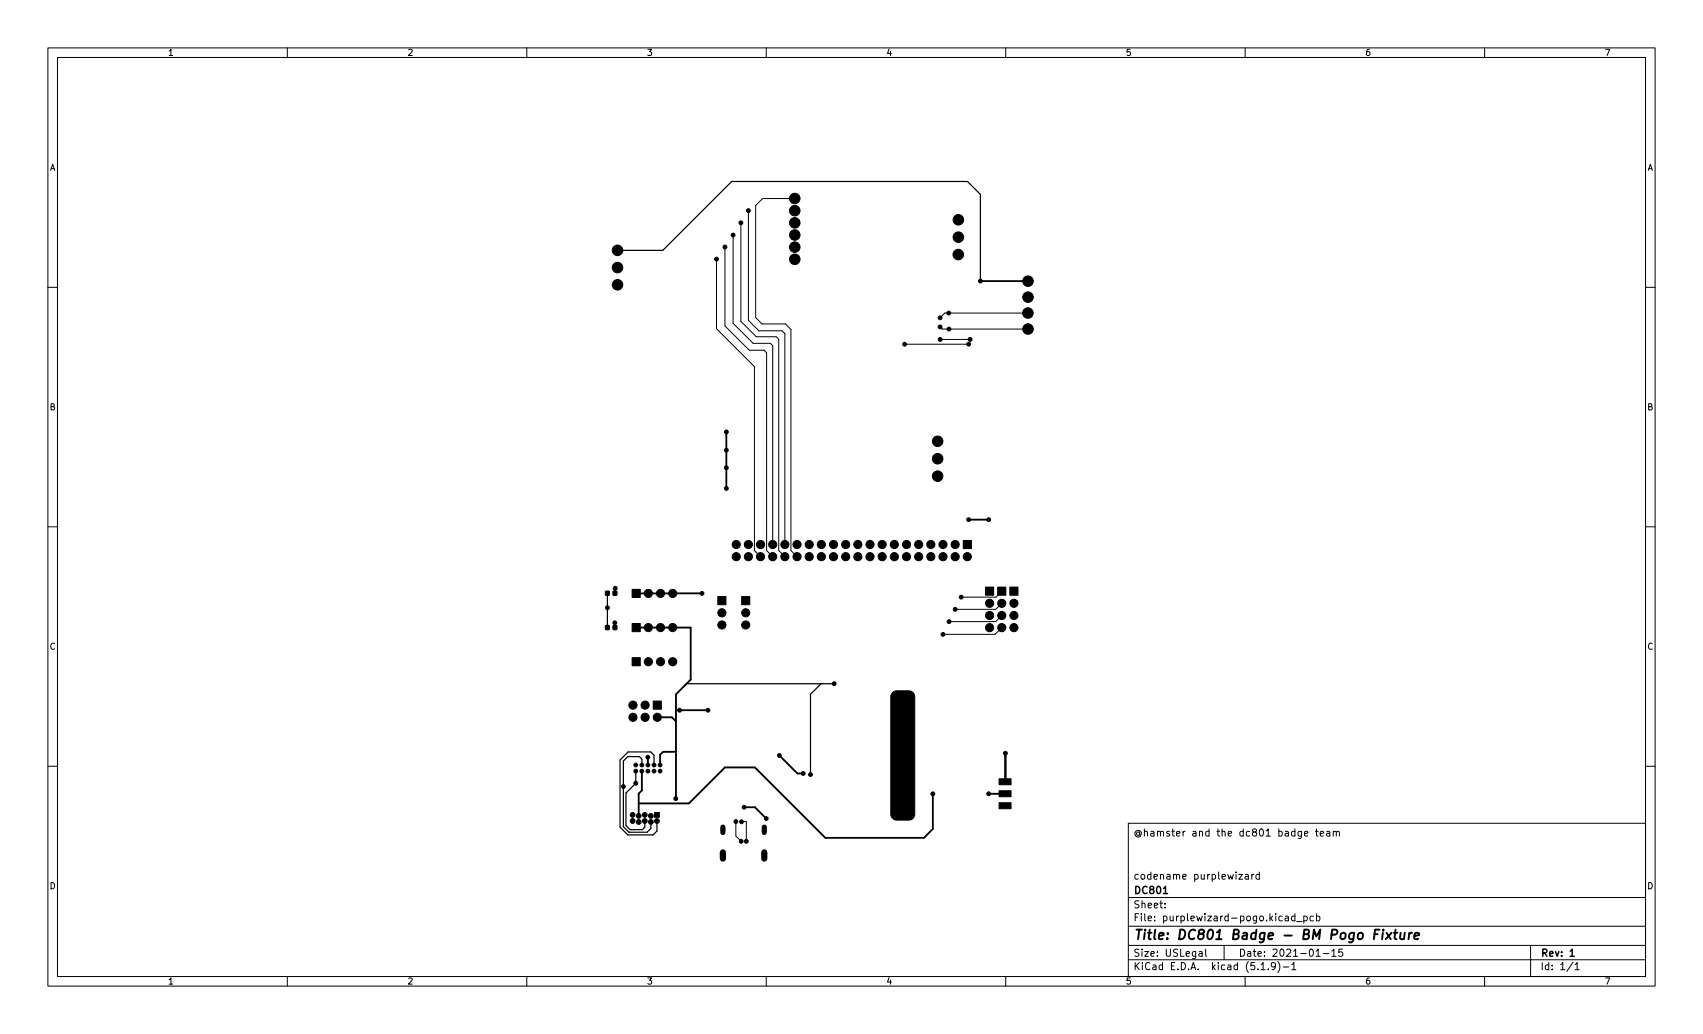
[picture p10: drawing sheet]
<svg xmlns="http://www.w3.org/2000/svg" width="356mm" height="216mm" viewBox="0 0 356 216" stroke-linecap="round" stroke-linejoin="round" font-family="sans-serif">
<g fill="none" stroke="#000" stroke-width=".21">
<path d="M10 10h335.6v195.9h-335.6zM12 12h331.6v191.9h-331.6zM60 10v2M110 10v2M160 10v2M210 10v2M260 10v2M310 10v2M10 60h2M149.6 54.1v14.5l7.9 8v38.4l1.3 1.2M151.4 51.6v16.5l5 5h3.1l.6 .6v41.3l1.2 1.2M153.1 49.1v18.4l4.2 4.2h3.6l.4 .5v41.5"/>
<path d="M154.7 46.5v20.6l3.2 3.2h4.2l.5 .5v44.2l1.3 1.2M156.3 44v22.9l2.2 2.2h4.8l.6 .6v44M166 41.5h-6.8l-1.4 1.4v23.4l1.3 1.3h4.9l1.2 1.2v46.2l1.2 1.2v-.5M343.6 60h2M196.3 68.3l.4 .4h18M202.3 71.9h-13.4M202.6 70.9h-6.3M214.6 65.4h-17.3l-1 1M10 110h2M343.6 110h2M209.2 131.1l-1.4 1.4h-10.9M209.2 128.5l-1.3 1.3h-9.7"/>
<path d="M209.2 126l-1.3 1.2h-8.5M209.2 123.4l-1.2 1.3h-7.3M10 160h2M343.6 160h2M153.7 171.5v3.1l1.1 1.1M154.8 171.6h1v4.1M235.6 171.9h108v32h-108zM272.4 174.1l.7-.2-.1-.3h-.4l-.2 .2 .1 .7h.5M274.7 173.6h.5M274.9 173.1v1.3l.3 .2M275.7 174.1l.7-.2-.1-.3h-.4l-.2 .2v.7h.6M277 173.6h.6l.1 1"/>
<path d="M277.7 173.9l-.5 .1-.2 .2 .2 .4 .5-.1M278.4 173.7l.2-.1h.4v1M278.4 173.6v1M279 173.8l.2-.2h.4l.1 1M235.6 197.4h108M235.6 193.4h108M235.6 187.4h108M243.2 189.4v.2M243.2 188.7v.1M250.4 198.7h.6v1M251 199l-.5 .1-.2 .2 .2 .4 .5-.1M251.7 198.2v1.3l.3 .2"/>
<path d="M255.6 197.4v3M258.7 182.6h.8l-.8 1h.8M260 182.6h.6l.1 1M260.7 182.9l-.5 .1-.2 .2 .2 .4 .5-.1M261.4 182.6v1M261.8 182.6l-.4 .3M263 182.6h-.5l-.3 .3 .2 .6h.6M263 182.1v1.5M268.4 191.4h.6v.9M269 191.6l-.5 .1-.2 .2 .2 .4 .5-.1M270.4 191.4l-.4-.1-.3 .3 .1 .6h.6M270.4 190.8v1.5"/>
<path d="M270.7 192.4h1.2M272.2 191.4l.5-.1 .3 .3-.2 .6h-.6M272.2 191.3v1.5M274.2 191.4l-.4-.1-.3 .3 .2 .6h.5M274.8 199.7h.9M274.9 191.4l.4-.1 .3 .3-.1 .6h-.6M274.9 190.8v1.5M276.3 199.1h1.2M278.1 198.6l.4-.4v1.5M278.1 199.7h.9M280.3 198.2h-.7l-.1 .7 .2-.2 .5 .1 .2 .2-.1 .5-.2 .2-.6-.2M319.6 197.4v6.5"/>
<path d="M60 203.9v2M110 203.9v2M160 203.9v2M210 203.9v2M235.6 200.4h108M260 203.9v2M263.3 201.4l.4-.4v1.5M263.3 202.5h.9M264.8 202.3v.2M266.3 201.6l-.3 .3-.4-.1-.1-.2 .1-.6h.4l.2 .1a.99 .99 0 0 1-.3 1.4h-.3M266.8 200.8a1.72 1.72 0 0 1 0 2.2M268 201.9h1.1"/>
<path d="M269.7 201.4l.5-.4v1.5M269.7 202.5h.9M310 203.9v2M328.5 200.9l-1.3 1.9M328.9 201.4l.4-.4v1.5M328.9 202.5h.8"/>
</g>
<path d="M242.9 186.6h.9M327.9 198.6l.4-.4v1.5M327.9 199.7h.8" fill="none" stroke="#000" stroke-width=".3"/>
<g fill="none" stroke="#000" stroke-width=".4">
<path d="M287 195.1h.7M288.1 194.1h-1l-.2 2M288.8 194.8l-.2 1.3M288.8 194.1v.2M289.5 194.8l.9 1.3M290.6 194.8l-1.3 1.3M291 194.8h.8M291.4 194.1l-.2 1.7 .1 .2 .3 .1M292.5 194.8l-.1 1.2 .5 .1 .3-.2M293.3 194.8l-.1 1.3M294.3 194.8l-.2 1.3M294.8 194.8l-.3 .1-.3 .3"/>
<path d="M295.3 195.4l1-.2v-.3h-.8l-.2 .9 .2 .3 .6-.1"/>
</g>
<g fill="#000" stroke="#000" stroke-width=".21">
<path d="M201.1 112.8h1.7v1.7h-1.7zM126.5 130.6h.7v.9l-.8-.1zM126.5 123.5h.7v.8h-.8zM128 130.6h.8v.9l-.8-.1zM128 123.5h.8v.8h-.8zM132 137.3h1.7v1.7h-1.7zM132 130.2h1.7v1.7h-1.7zM132 123.1h1.7v1.7h-1.7zM149.9 124.6h1.7v1.7h-1.7zM154.9 124.6h1.7v1.7h-1.7zM205.8 122.6h1.7v1.7h-1.7zM208.3 122.6h1.7v1.7h-1.7z"/>
<path d="M210.9 122.6h1.7v1.7h-1.7zM136.4 146.4h1.7v1.7h-1.7zM186.4 144.6l.7-.4h2.7a1.25 1.25 0 0 1 1.2 1.3v24.5a1.25 1.25 0 0 1-1.2 1.2h-2.5a1.25 1.25 0 0 1-1.3-1.2v-24.5zM136.7 169.7h1v1h-1zM208.6 162.6h2.5v1.3h-2.5zM208.6 165.1h2.5v1.3h-2.5zM208.6 167.6h2.5v1.3h-2.5z"/>
<circle cx="128.9" cy="52.3" r="1.1"/>
<circle cx="128.9" cy="59.5" r="1.1"/>
<circle cx="128.9" cy="55.9" r="1.1"/>
<circle cx="149.6" cy="54.1" r=".4"/>
<circle cx="151.4" cy="51.6" r=".4"/>
<circle cx="153.1" cy="49.1" r=".4"/>
<circle cx="154.7" cy="46.5" r=".4"/>
<circle cx="156.3" cy="44" r=".4"/>
<circle cx="166" cy="46.5" r="1.1"/>
<circle cx="166" cy="44" r="1.1"/>
<circle cx="166" cy="54.1" r="1.1"/>
<circle cx="166" cy="51.6" r="1.1"/>
<circle cx="166" cy="49.1" r="1.1"/>
<circle cx="166" cy="41.5" r="1.1"/>
<circle cx="200.1" cy="53.2" r="1.1"/>
<circle cx="200.1" cy="45.9" r="1.1"/>
<circle cx="200.1" cy="49.5" r="1.1"/>
<circle cx="204.7" cy="58.7" r=".4"/>
<circle cx="214.7" cy="58.7" r="1.1"/>
<circle cx="188.9" cy="71.9" r=".4"/>
<circle cx="196.3" cy="68.3" r=".4"/>
<circle cx="196.3" cy="66.4" r=".4"/>
<circle cx="196.3" cy="70.9" r=".4"/>
<circle cx="198.1" cy="65.4" r=".4"/>
<circle cx="198.2" cy="68.7" r=".4"/>
<circle cx="202.3" cy="71.9" r=".4"/>
<circle cx="202.6" cy="70.9" r=".4"/>
<circle cx="214.6" cy="65.4" r="1.1"/>
<circle cx="214.7" cy="68.7" r="1.1"/>
<circle cx="214.7" cy="62" r="1.1"/>
<circle cx="151.7" cy="90.2" r=".4"/>
<circle cx="151.7" cy="97.7" r=".4"/>
<circle cx="151.7" cy="94" r=".4"/>
<circle cx="195.8" cy="99.4" r="1.1"/>
<circle cx="195.8" cy="95.8" r="1.1"/>
<circle cx="195.8" cy="92.1" r="1.1"/>
<circle cx="151.7" cy="102" r=".4"/>
<circle cx="153.7" cy="116.2" r=".85"/>
<circle cx="153.7" cy="113.7" r=".85"/>
<circle cx="156.3" cy="116.2" r=".85"/>
<circle cx="156.3" cy="113.7" r=".85"/>
<circle cx="158.8" cy="116.2" r=".85"/>
<circle cx="158.8" cy="113.7" r=".85"/>
<circle cx="161.3" cy="116.2" r=".85"/>
<circle cx="161.3" cy="113.7" r=".85"/>
<circle cx="163.9" cy="113.7" r=".85"/>
<circle cx="163.9" cy="116.2" r=".85"/>
<circle cx="166.4" cy="113.7" r=".85"/>
<circle cx="166.4" cy="116.2" r=".85"/>
<circle cx="169" cy="113.7" r=".85"/>
<circle cx="169" cy="116.2" r=".85"/>
<circle cx="171.5" cy="116.2" r=".85"/>
<circle cx="171.5" cy="113.7" r=".85"/>
<circle cx="174" cy="113.7" r=".85"/>
<circle cx="174" cy="116.2" r=".85"/>
<circle cx="176.6" cy="116.2" r=".85"/>
<circle cx="176.6" cy="113.7" r=".85"/>
<circle cx="179.1" cy="113.7" r=".85"/>
<circle cx="179.1" cy="116.2" r=".85"/>
<circle cx="181.7" cy="113.7" r=".85"/>
<circle cx="181.7" cy="116.2" r=".85"/>
<circle cx="184.2" cy="116.2" r=".85"/>
<circle cx="184.2" cy="113.7" r=".85"/>
<circle cx="186.7" cy="113.7" r=".85"/>
<circle cx="186.7" cy="116.2" r=".85"/>
<circle cx="189.3" cy="116.2" r=".85"/>
<circle cx="189.3" cy="113.7" r=".85"/>
<circle cx="191.8" cy="113.7" r=".85"/>
<circle cx="191.8" cy="116.2" r=".85"/>
<circle cx="194.4" cy="113.7" r=".85"/>
<circle cx="194.4" cy="116.2" r=".85"/>
<circle cx="196.9" cy="113.7" r=".85"/>
<circle cx="196.9" cy="116.2" r=".85"/>
<circle cx="199.4" cy="113.7" r=".85"/>
<circle cx="199.4" cy="116.2" r=".85"/>
<circle cx="202" cy="116.2" r=".85"/>
<circle cx="202.3" cy="108.5" r=".4"/>
<circle cx="206.4" cy="108.5" r=".4"/>
<circle cx="126.8" cy="126.9" r=".4"/>
<circle cx="128.4" cy="130" r=".4"/>
<circle cx="128.5" cy="122.8" r=".4"/>
<circle cx="135.4" cy="131" r=".85"/>
<circle cx="135.4" cy="123.9" r=".85"/>
<circle cx="135.4" cy="138.2" r=".85"/>
<circle cx="137.9" cy="131" r=".85"/>
<circle cx="137.9" cy="123.9" r=".85"/>
<circle cx="137.9" cy="138.2" r=".85"/>
<circle cx="140.5" cy="131" r=".85"/>
<circle cx="140.5" cy="123.9" r=".85"/>
<circle cx="140.5" cy="138.2" r=".85"/>
<circle cx="146.6" cy="123.9" r=".4"/>
<circle cx="150.7" cy="130.5" r=".85"/>
<circle cx="150.7" cy="128" r=".85"/>
<circle cx="155.7" cy="130.5" r=".85"/>
<circle cx="155.7" cy="128" r=".85"/>
<circle cx="196.9" cy="132.5" r=".4"/>
<circle cx="198.2" cy="129.8" r=".4"/>
<circle cx="199.4" cy="127.2" r=".4"/>
<circle cx="200.7" cy="124.7" r=".4"/>
<circle cx="206.6" cy="128.5" r=".85"/>
<circle cx="206.6" cy="126" r=".85"/>
<circle cx="206.6" cy="131.1" r=".85"/>
<circle cx="209.2" cy="126" r=".85"/>
<circle cx="209.2" cy="128.5" r=".85"/>
<circle cx="209.2" cy="131.1" r=".85"/>
<circle cx="211.7" cy="126" r=".85"/>
<circle cx="211.7" cy="128.5" r=".85"/>
<circle cx="211.7" cy="131.1" r=".85"/>
<circle cx="132.2" cy="147.2" r=".85"/>
<circle cx="132.2" cy="149.8" r=".85"/>
<circle cx="132.8" cy="159.7" r=".39"/>
<circle cx="134" cy="159.7" r=".39"/>
<circle cx="134.7" cy="149.8" r=".85"/>
<circle cx="134.7" cy="147.2" r=".85"/>
<circle cx="135.3" cy="158.1" r=".4"/>
<circle cx="135.3" cy="159.7" r=".39"/>
<circle cx="136.6" cy="159.7" r=".39"/>
<circle cx="137.2" cy="149.8" r=".85"/>
<circle cx="137.8" cy="159.7" r=".39"/>
<circle cx="141.9" cy="148.3" r=".4"/>
<circle cx="147.8" cy="148.3" r=".4"/>
<circle cx="162.7" cy="157.7" r=".4"/>
<circle cx="174.2" cy="142.8" r=".4"/>
<circle cx="209.9" cy="157.3" r=".4"/>
<circle cx="130.2" cy="164.2" r=".4"/>
<circle cx="132.1" cy="170.2" r=".5"/>
<circle cx="132.1" cy="171.4" r=".5"/>
<circle cx="132.8" cy="161" r=".39"/>
<circle cx="132.8" cy="163.5" r=".4"/>
<circle cx="133.4" cy="170.4" r=".5"/>
<circle cx="133.4" cy="171.6" r=".5"/>
<circle cx="134" cy="161" r=".39"/>
<circle cx="134.6" cy="171.4" r=".5"/>
<circle cx="134.6" cy="170.2" r=".5"/>
<circle cx="135.3" cy="161" r=".39"/>
<circle cx="135.9" cy="170.4" r=".5"/>
<circle cx="135.9" cy="171.6" r=".5"/>
<circle cx="136.6" cy="161" r=".39"/>
<circle cx="137.2" cy="171.4" r=".5"/>
<circle cx="137.8" cy="161" r=".39"/>
<circle cx="141.1" cy="166.8" r=".4"/>
<circle cx="153.7" cy="171.5" r=".4"/>
<circle cx="154.8" cy="175.7" r=".4"/>
<circle cx="154.8" cy="171.6" r=".4"/>
<circle cx="155.4" cy="168.6" r=".4"/>
<circle cx="155.8" cy="175.7" r=".4"/>
<circle cx="160" cy="170.9" r=".4"/>
<circle cx="167.7" cy="161.5" r=".4"/>
<circle cx="169.2" cy="161.7" r=".4"/>
<circle cx="194.8" cy="165.8" r=".4"/>
<circle cx="206.4" cy="165.7" r=".4"/>
</g>
<path d="M150.9 178v1.3M159.6 178v1.3" fill="none" stroke="#000" stroke-width="1.3"/>
<path d="M150.9 172.7v1.1M159.6 172.7v1.1" fill="none" stroke="#000" stroke-width="1.1"/>
<g fill="none" stroke="#000" stroke-width=".38">
<path d="M204.7 58.7h10M151.7 90.2v11.8M202.3 108.5h4.1M128.4 130v1M128.5 122.8l-.1 1.1M132.8 131h11.4v10.9l-3.1 3.1v21.8M140.4 123.9h.1M146.6 123.9h-13.8M135.3 158.1v1.6M137.2 149.8h3.1l.8 .8M141.1 157h-2.6l-.7 .6v2.1M141.9 148.3h5.9"/>
<path d="M162.7 157.7l3.8 3.8h1.2M133.4 167.8h.1M134 161v4l-.6 .7v4.7M155.4 168.6h2.2l2.4 2.3M194.8 165.8v7.3l-1.9 1.8h-20.6l-14.7-14.7h-6.2l-7.6 7.6h-10.4M206.4 165.7h3.5M209.9 165.7h.1"/>
</g>
<path d="M128.9 52.3h9.5l14.4-14.4h49.2l2.7 2.7v18.1M126.8 126.9h.1M126.8 123.9v7.1M134 159.7v-1.2l-.5-.5h-2.4l-.9 .9v13.7l1.1 1.2h3.8l.8-.8v-1.4M135.3 159.7h.1M136.6 159.7v-2l-.7-.7h-4.7l-1.7 1.7v14l1.6 1.6h5.3l.8-.8v-2.1M171.4 142.8l-2.2 2.2v16.7M174.2 142.8h-30.8l-.4 .3M132.8 161v2.5l-2.1 2.1v6.8l.9 .8h2.5l.5-.5v-1.3" fill="none" stroke="#000" stroke-width=".25"/>
<path d="M209.9 157.3v5.9" fill="none" stroke="#000" stroke-width=".51"/>
<text font-size="2.8" x="236.6" y="196.2">Title: DC801 Badge - BM Pogo Fixture</text>
<g font-size="2.1">
<text x="236.6" y="174.6">@hamster and the dc801 badge team</text>
<text x="236.6" y="183.6">codename purplewizard</text>
<text x="236.6" y="189.7">Sheet:</text>
<text x="236.6" y="186.7">DC801</text>
<text x="236.6" y="192.4">File: purplewizard-pogo.kicad_pcb</text>
<text x="236.6" y="202.5">KiCad E.D.A. kicad (5.1.9)-1</text>
<text x="236.6" y="199.7">Size: USLegal</text>
<text x="258.6" y="199.7">Date: 2021-01-15</text>
<text x="321.6" y="199.7">Rev: 1</text>
<text x="321.6" y="202.5">Id: 1/1</text>
</g>
<g font-size="1.8">
<text x="35" y="11.6">1</text>
<text x="85" y="11.6">2</text>
<text x="135" y="11.6">3</text>
<text x="185" y="11.6">4</text>
<text x="235" y="11.6">5</text>
<text x="285" y="11.6">6</text>
<text x="335" y="11.6">7</text>
<text x="10.3" y="35.6">A</text>
<text x="343.9" y="35.6">A</text>
<text x="10.3" y="85.7">B</text>
<text x="343.9" y="85.7">B</text>
<text x="10.3" y="135.6">C</text>
<text x="343.9" y="135.6">C</text>
<text x="10.3" y="185.7">D</text>
<text x="343.9" y="185.7">D</text>
<text x="35" y="205.6">1</text>
<text x="85" y="205.6">2</text>
<text x="135" y="205.6">3</text>
<text x="185" y="205.6">4</text>
<text x="235" y="205.6">5</text>
<text x="285" y="205.6">6</text>
<text x="335" y="205.6">7</text>
</g>
</svg>
